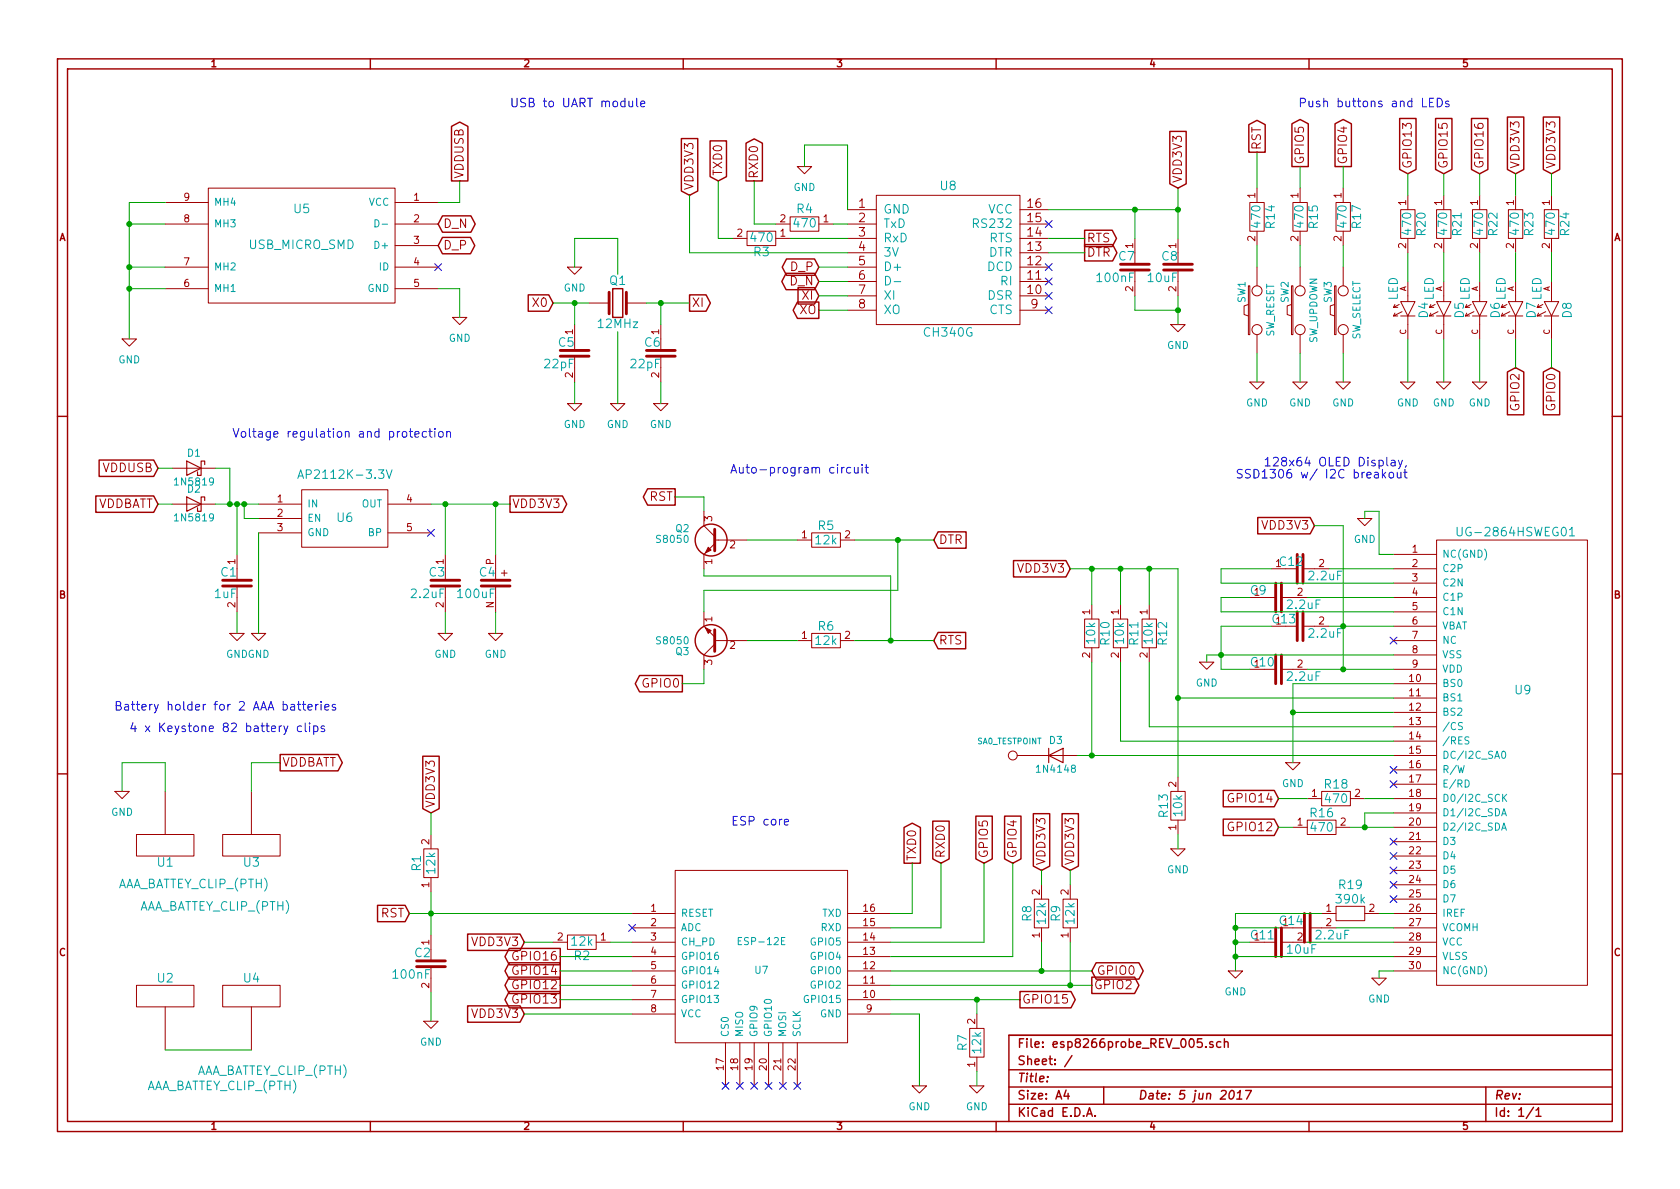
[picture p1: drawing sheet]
EESchema Schematic File Version 2
LIBS:power
LIBS:device
LIBS:transistors
LIBS:conn
LIBS:linear
LIBS:regul
LIBS:74xx
LIBS:cmos4000
LIBS:adc-dac
LIBS:memory
LIBS:xilinx
LIBS:special
LIBS:microcontrollers
LIBS:dsp
LIBS:microchip
LIBS:analog_switches
LIBS:motorola
LIBS:texas
LIBS:intel
LIBS:audio
LIBS:interface
LIBS:digital-audio
LIBS:philips
LIBS:display
LIBS:cypress
LIBS:siliconi
LIBS:opto
LIBS:atmel
LIBS:contrib
LIBS:valves
LIBS:ssd1306_oled
LIBS:USBmicro
LIBS:cr2032
LIBS:128x64_oled
LIBS:ESP8266
LIBS:TransistorParts
LIBS:Sensors
LIBS:RepeaterParts
LIBS:RF_OEM_Parts
LIBS:PowerComponents
LIBS:Passives
LIBS:PMOD
LIBS:MiscellaneousDevices
LIBS:Microprocessors
LIBS:LogicDevices
LIBS:Diodes
LIBS:DataStorage
LIBS:Connectors
LIBS:Amplifiers
LIBS:zetex
LIBS:wiznet
LIBS:video
LIBS:ttl_ieee
LIBS:triac_thyristor
LIBS:transf
LIBS:switches
LIBS:supertex
LIBS:stm8
LIBS:stm32
LIBS:silabs
LIBS:rfcom
LIBS:relays
LIBS:references
LIBS:pspice
LIBS:powerint
LIBS:onsemi
LIBS:nxp_armmcu
LIBS:nxp
LIBS:nordicsemi
LIBS:msp430
LIBS:motors
LIBS:motor_drivers
LIBS:modules
LIBS:microchip_pic32mcu
LIBS:microchip_pic24mcu
LIBS:microchip_pic18mcu
LIBS:microchip_pic16mcu
LIBS:microchip_pic12mcu
LIBS:microchip_pic10mcu
LIBS:microchip_dspic33dsc
LIBS:mechanical
LIBS:maxim
LIBS:logo
LIBS:leds
LIBS:ir
LIBS:intersil
LIBS:infineon
LIBS:hc11
LIBS:graphic
LIBS:gennum
LIBS:ftdi
LIBS:elec-unifil
LIBS:diode
LIBS:dc-dc
LIBS:cmos_ieee
LIBS:brooktre
LIBS:bosch
LIBS:bbd
LIBS:battery_management
LIBS:analog_devices
LIBS:allegro
LIBS:actel
LIBS:ac-dc
LIBS:Zilog
LIBS:Xicor
LIBS:Worldsemi
LIBS:RFSolutions
LIBS:Power_Management
LIBS:Oscillators
LIBS:Lattice
LIBS:LEM
LIBS:ESD_Protection
LIBS:Altera
LIBS:74xgxx
LIBS:CP2102
LIBS:esp8266-module
LIBS:5050_ws2811
LIBS:AMS1117
LIBS:aaa_battey_clip_(pth)
LIBS:ap2112k-3
LIBS:circuit-cache
LIBS:CH340G_D-SUN-V3.0-cache
LIBS:esp8266probe_REV_004-cache
EELAYER 27 0
EELAYER END
$Descr A4 11693 8268
encoding utf-8
Sheet 1 1
Title ""
Date "5 jun 2017"
Rev ""
Comp ""
Comment1 ""
Comment2 ""
Comment3 ""
Comment4 ""
$EndDescr
$Comp
L SW_PUSH SW1
U 1 1
P 8750 2150
F 0 "SW1" H 8800 2250 50  0000 L CNN
F 1 "SW_RESET" H 8750 2050 50  0000 C CNN
F 2 "" H 8750 2350 50  0001 C CNN
F 3 "" H 8750 2350 50  0001 C CNN
	1    8750 2150
	0    -1   -1   0   
$EndComp
$Comp
L SW_PUSH SW3
U 1 1
P 9350 2150
F 0 "SW3" H 9400 2250 50  0000 L CNN
F 1 "SW_SELECT" H 9350 2050 50  0000 C CNN
F 2 "" H 9350 2350 50  0001 C CNN
F 3 "" H 9350 2350 50  0001 C CNN
	1    9350 2150
	0    -1   -1   0   
$EndComp
Text GLabel 5700 1850 0    60   BiDi ~ 0
D_P
Text GLabel 5700 1950 0    60   BiDi ~ 0
D_N
Text GLabel 7550 1750 2    60   Output ~ 0
DTR
Text GLabel 7550 1650 2    60   Output ~ 0
RTS
$Comp
L RES R4
U 1 1
P 5600 1550
F 0 "R4" V 5500 1550 60  0000 C CNN
F 1 "470" V 5600 1550 60  0000 C CNN
F 2 "" V 5340 1450 60  0001 C CNN
F 3 "" V 5440 1550 60  0001 C CNN
	1    5600 1550
	0    1    1    0   
$EndComp
Text GLabel 5250 1250 1    60   Output ~ 0
RXD0
Text GLabel 5000 1250 1    60   Input ~ 0
TXD0
Text GLabel 8200 1300 1    60   Input ~ 0
VDD3V3
$Comp
L CAP C7
U 1 1
P 7900 1850
F 0 "C7" H 7900 1920 60  0000 R CNN
F 1 "100nF" H 7900 1770 60  0000 R CNN
F 2 "" V 7640 1750 60  0001 C CNN
F 3 "" V 7740 1850 60  0001 C CNN
	1    7900 1850
	1    0    0    -1  
$EndComp
$Comp
L CAP C8
U 1 1
P 8200 1850
F 0 "C8" H 8200 1920 60  0000 R CNN
F 1 "10uF" H 8200 1770 60  0000 R CNN
F 2 "" V 7940 1750 60  0001 C CNN
F 3 "" V 8040 1850 60  0001 C CNN
	1    8200 1850
	1    0    0    -1  
$EndComp
$Comp
L GND #PWR16
U 1 1
P 8200 2250
F 0 "#PWR16" H 8200 2000 50  0001 C CNN
F 1 "GND" H 8200 2100 50  0000 C CNN
F 2 "" H 8200 2250 50  0001 C CNN
F 3 "" H 8200 2250 50  0001 C CNN
	1    8200 2250
	1    0    0    -1  
$EndComp
$Comp
L GND #PWR13
U 1 1
P 5600 1150
F 0 "#PWR13" H 5600 900 50  0001 C CNN
F 1 "GND" H 5600 1000 50  0000 C CNN
F 2 "" H 5600 1150 50  0001 C CNN
F 3 "" H 5600 1150 50  0001 C CNN
	1    5600 1150
	1    0    0    -1  
$EndComp
$Comp
L RES R2
U 1 1
P 4050 6550
F 0 "R2" V 4150 6550 60  0000 C CNN
F 1 "12k" V 4050 6550 60  0000 C CNN
F 2 "" V 3790 6450 60  0001 C CNN
F 3 "" V 3890 6550 60  0001 C CNN
	1    4050 6550
	0    1    1    0   
$EndComp
$Comp
L RES R8
U 1 1
P 7250 6350
F 0 "R8" V 7350 6350 60  0000 C CNN
F 1 "12k" V 7250 6350 60  0000 C CNN
F 2 "" V 6990 6250 60  0001 C CNN
F 3 "" V 7090 6350 60  0001 C CNN
	1    7250 6350
	-1   0    0    1   
$EndComp
$Comp
L RES R9
U 1 1
P 7450 6350
F 0 "R9" V 7550 6350 60  0000 C CNN
F 1 "12k" V 7450 6350 60  0000 C CNN
F 2 "" V 7190 6250 60  0001 C CNN
F 3 "" V 7290 6350 60  0001 C CNN
	1    7450 6350
	-1   0    0    1   
$EndComp
$Comp
L RES R1
U 1 1
P 3000 6000
F 0 "R1" V 3100 6000 60  0000 C CNN
F 1 "12k" V 3000 6000 60  0000 C CNN
F 2 "" V 2740 5900 60  0001 C CNN
F 3 "" V 2840 6000 60  0001 C CNN
	1    3000 6000
	-1   0    0    1   
$EndComp
$Comp
L RES R7
U 1 1
P 6800 7250
F 0 "R7" V 6900 7250 60  0000 C CNN
F 1 "12k" V 6800 7250 60  0000 C CNN
F 2 "" V 6540 7150 60  0001 C CNN
F 3 "" V 6640 7250 60  0001 C CNN
	1    6800 7250
	-1   0    0    1   
$EndComp
Text GLabel 7250 6050 1    60   Input ~ 0
VDD3V3
Text GLabel 7450 6050 1    60   Input ~ 0
VDD3V3
Text GLabel 3000 5650 1    60   Input ~ 0
VDD3V3
$Comp
L CAP C2
U 1 1
P 3000 6700
F 0 "C2" H 3000 6770 60  0000 R CNN
F 1 "100nF" H 3000 6620 60  0000 R CNN
F 2 "" V 2740 6600 60  0001 C CNN
F 3 "" V 2840 6700 60  0001 C CNN
	1    3000 6700
	1    0    0    -1  
$EndComp
Text GLabel 3650 6550 0    60   Input ~ 0
VDD3V3
$Comp
L GND #PWR15
U 1 1
P 6800 7550
F 0 "#PWR15" H 6800 7300 50  0001 C CNN
F 1 "GND" H 6800 7400 50  0000 C CNN
F 2 "" H 6800 7550 50  0001 C CNN
F 3 "" H 6800 7550 50  0001 C CNN
	1    6800 7550
	1    0    0    -1  
$EndComp
$Comp
L GND #PWR5
U 1 1
P 3000 7100
F 0 "#PWR5" H 3000 6850 50  0001 C CNN
F 1 "GND" H 3000 6950 50  0000 C CNN
F 2 "" H 3000 7100 50  0001 C CNN
F 3 "" H 3000 7100 50  0001 C CNN
	1    3000 7100
	1    0    0    -1  
$EndComp
Text GLabel 6550 6000 1    60   Input ~ 0
RXD0
Text GLabel 6350 6000 1    60   Output ~ 0
TXD0
Text GLabel 3050 1700 2    60   BiDi ~ 0
D_P
Text GLabel 3050 1550 2    60   BiDi ~ 0
D_N
Text GLabel 3200 1250 1    60   Output ~ 0
VDDUSB
$Comp
L GND #PWR7
U 1 1
P 3200 2200
F 0 "#PWR7" H 3200 1950 50  0001 C CNN
F 1 "GND" H 3200 2050 50  0000 C CNN
F 2 "" H 3200 2200 50  0001 C CNN
F 3 "" H 3200 2200 50  0001 C CNN
	1    3200 2200
	1    0    0    -1  
$EndComp
$Comp
L GND #PWR2
U 1 1
P 900 2350
F 0 "#PWR2" H 900 2100 50  0001 C CNN
F 1 "GND" H 900 2200 50  0000 C CNN
F 2 "" H 900 2350 50  0001 C CNN
F 3 "" H 900 2350 50  0001 C CNN
	1    900  2350
	1    0    0    -1  
$EndComp
Text GLabel 1100 3250 0    60   Input ~ 0
VDDUSB
Text GLabel 3550 3500 2    60   Output ~ 0
VDD3V3
$Comp
L GND #PWR4
U 1 1
P 1800 4400
F 0 "#PWR4" H 1800 4150 50  0001 C CNN
F 1 "GND" H 1800 4250 50  0000 C CNN
F 2 "" H 1800 4400 50  0001 C CNN
F 3 "" H 1800 4400 50  0001 C CNN
	1    1800 4400
	1    0    0    -1  
$EndComp
$Comp
L GND #PWR3
U 1 1
P 1650 4400
F 0 "#PWR3" H 1650 4150 50  0001 C CNN
F 1 "GND" H 1650 4250 50  0000 C CNN
F 2 "" H 1650 4400 50  0001 C CNN
F 3 "" H 1650 4400 50  0001 C CNN
	1    1650 4400
	1    0    0    -1  
$EndComp
$Comp
L GND #PWR6
U 1 1
P 3100 4400
F 0 "#PWR6" H 3100 4150 50  0001 C CNN
F 1 "GND" H 3100 4250 50  0000 C CNN
F 2 "" H 3100 4400 50  0001 C CNN
F 3 "" H 3100 4400 50  0001 C CNN
	1    3100 4400
	1    0    0    -1  
$EndComp
$Comp
L CAP C1
U 1 1
P 1650 4050
F 0 "C1" H 1650 4120 60  0000 R CNN
F 1 "1uF" H 1650 3970 60  0000 R CNN
F 2 "" V 1390 3950 60  0001 C CNN
F 3 "" V 1490 4050 60  0001 C CNN
	1    1650 4050
	1    0    0    -1  
$EndComp
$Comp
L CAP C3
U 1 1
P 3100 4050
F 0 "C3" H 3100 4120 60  0000 R CNN
F 1 "2.2uF" H 3100 3970 60  0000 R CNN
F 2 "" V 2840 3950 60  0001 C CNN
F 3 "" V 2940 4050 60  0001 C CNN
	1    3100 4050
	1    0    0    -1  
$EndComp
$Comp
L SW_PUSH SW2
U 1 1
P 9050 2150
F 0 "SW2" H 9100 2250 50  0000 L CNN
F 1 "SW_UPDOWN" H 9050 2050 50  0000 C CNN
F 2 "" H 9050 2350 50  0001 C CNN
F 3 "" H 9050 2350 50  0001 C CNN
	1    9050 2150
	0    -1   -1   0   
$EndComp
$Comp
L RES R14
U 1 1
P 8750 1500
F 0 "R14" V 8850 1500 60  0000 C CNN
F 1 "470" V 8750 1500 60  0000 C CNN
F 2 "" V 8490 1400 60  0001 C CNN
F 3 "" V 8590 1500 60  0001 C CNN
	1    8750 1500
	1    0    0    -1  
$EndComp
$Comp
L RES R15
U 1 1
P 9050 1500
F 0 "R15" V 9150 1500 60  0000 C CNN
F 1 "470" V 9050 1500 60  0000 C CNN
F 2 "" V 8790 1400 60  0001 C CNN
F 3 "" V 8890 1500 60  0001 C CNN
	1    9050 1500
	1    0    0    -1  
$EndComp
$Comp
L RES R17
U 1 1
P 9350 1500
F 0 "R17" V 9450 1500 60  0000 C CNN
F 1 "470" V 9350 1500 60  0000 C CNN
F 2 "" V 9090 1400 60  0001 C CNN
F 3 "" V 9190 1500 60  0001 C CNN
	1    9350 1500
	1    0    0    -1  
$EndComp
Text GLabel 2850 6350 0    60   Input ~ 0
RST
Text GLabel 8750 1050 1    60   Output ~ 0
RST
$Comp
L GND #PWR20
U 1 1
P 8750 2650
F 0 "#PWR20" H 8750 2400 50  0001 C CNN
F 1 "GND" H 8750 2500 50  0000 C CNN
F 2 "" H 8750 2650 50  0001 C CNN
F 3 "" H 8750 2650 50  0001 C CNN
	1    8750 2650
	1    0    0    -1  
$EndComp
Text GLabel 9050 1150 1    60   Output ~ 0
GPIO5
Text GLabel 9350 1150 1    60   Output ~ 0
GPIO4
$Comp
L GND #PWR21
U 1 1
P 9050 2650
F 0 "#PWR21" H 9050 2400 50  0001 C CNN
F 1 "GND" H 9050 2500 50  0000 C CNN
F 2 "" H 9050 2650 50  0001 C CNN
F 3 "" H 9050 2650 50  0001 C CNN
	1    9050 2650
	1    0    0    -1  
$EndComp
$Comp
L GND #PWR23
U 1 1
P 9350 2650
F 0 "#PWR23" H 9350 2400 50  0001 C CNN
F 1 "GND" H 9350 2500 50  0000 C CNN
F 2 "" H 9350 2650 50  0001 C CNN
F 3 "" H 9350 2650 50  0001 C CNN
	1    9350 2650
	1    0    0    -1  
$EndComp
Text GLabel 6850 6000 1    60   Input ~ 0
GPIO5
Text GLabel 7050 6000 1    60   Input ~ 0
GPIO4
Text GLabel 3900 6750 0    60   Output ~ 0
GPIO14
Text GLabel 3900 6850 0    60   Output ~ 0
GPIO12
Text GLabel 1950 5300 2    60   Output ~ 0
VDDBATT
$Comp
L GND #PWR1
U 1 1
P 850 5500
F 0 "#PWR1" H 850 5250 50  0001 C CNN
F 1 "GND" H 850 5350 50  0000 C CNN
F 2 "" H 850 5500 50  0001 C CNN
F 3 "" H 850 5500 50  0001 C CNN
	1    850  5500
	1    0    0    -1  
$EndComp
Text GLabel 3650 7050 0    60   Input ~ 0
VDD3V3
$Comp
L D_LED D4
U 1 1
P 9800 2150
F 0 "D4" V 9690 2150 60  0000 C CNN
F 1 "LED" V 9900 2000 60  0000 C CNN
F 2 "" H 9800 2130 60  0001 C CNN
F 3 "" H 9800 2130 60  0001 C CNN
	1    9800 2150
	-1   0    0    1   
$EndComp
Text GLabel 9800 1200 1    60   Input ~ 0
GPIO13
$Comp
L GND #PWR26
U 1 1
P 9800 2650
F 0 "#PWR26" H 9800 2400 50  0001 C CNN
F 1 "GND" H 9800 2500 50  0000 C CNN
F 2 "" H 9800 2650 50  0001 C CNN
F 3 "" H 9800 2650 50  0001 C CNN
	1    9800 2650
	1    0    0    -1  
$EndComp
$Comp
L RES R20
U 1 1
P 9800 1550
F 0 "R20" V 9900 1550 60  0000 C CNN
F 1 "470" V 9800 1550 60  0000 C CNN
F 2 "" V 9540 1450 60  0001 C CNN
F 3 "" V 9640 1550 60  0001 C CNN
	1    9800 1550
	1    0    0    -1  
$EndComp
$Comp
L S8050 Q2
U 1 1
P 5000 3750
F 0 "Q2" H 5200 3825 50  0000 L CNN
F 1 "S8050" H 5200 3750 50  0000 L CNN
F 2 "TO_SOT_Packages_THT:TO-92_Molded_Narrow" H 5200 3675 50  0001 L CIN
F 3 "" H 5000 3750 50  0001 L CNN
	1    5000 3750
	-1   0    0    -1  
$EndComp
$Comp
L S8050 Q3
U 1 1
P 5000 4450
F 0 "Q3" H 5200 4525 50  0000 L CNN
F 1 "S8050" H 5200 4450 50  0000 L CNN
F 2 "TO_SOT_Packages_THT:TO-92_Molded_Narrow" H 5200 4375 50  0001 L CIN
F 3 "" H 5000 4450 50  0001 L CNN
	1    5000 4450
	-1   0    0    1   
$EndComp
$Comp
L RES R5
U 1 1
P 5750 3750
F 0 "R5" V 5850 3750 60  0000 C CNN
F 1 "12k" V 5750 3750 60  0000 C CNN
F 2 "" V 5490 3650 60  0001 C CNN
F 3 "" V 5590 3750 60  0001 C CNN
	1    5750 3750
	0    -1   -1   0   
$EndComp
$Comp
L RES R6
U 1 1
P 5750 4450
F 0 "R6" V 5850 4450 60  0000 C CNN
F 1 "12k" V 5750 4450 60  0000 C CNN
F 2 "" V 5490 4350 60  0001 C CNN
F 3 "" V 5590 4450 60  0001 C CNN
	1    5750 4450
	0    -1   -1   0   
$EndComp
Text GLabel 4700 3450 0    60   Output ~ 0
RST
Text GLabel 4750 4750 0    60   Output ~ 0
GPIO0
Text GLabel 6500 3750 2    60   Input ~ 0
DTR
Text GLabel 6500 4450 2    60   Input ~ 0
RTS
NoConn ~ 3050 1850
Text Notes 6050 3300 2    60   ~ 0
Auto-program circuit
Text Notes 3150 3050 2    60   ~ 0
Voltage regulation and protection
Text Notes 10100 750  2    60   ~ 0
Push buttons and LEDs
Text Notes 9800 3250 2    60   ~ 0
128x64 OLED Display,\nSSD1306 w/ I2C breakout
Text Notes 2350 4950 2    60   ~ 0
Battery holder for 2 AAA batteries
Text Notes 4500 750  2    60   ~ 0
USB to UART module
$Comp
L USB_MICRO_SMD U5
U 1 1
P 2100 1700
F 0 "U5" H 2100 1950 60  0000 C CNN
F 1 "USB_MICRO_SMD" H 2100 1700 60  0000 C CNN
F 2 "~" H 2100 1700 60  0000 C CNN
F 3 "~" H 2100 1700 60  0000 C CNN
	1    2100 1700
	-1   0    0    -1  
$EndComp
$Comp
L ESP-12E U7
U 1 1
P 5300 6650
F 0 "U7" H 5300 6550 50  0000 C CNN
F 1 "ESP-12E" H 5300 6750 50  0000 C CNN
F 2 "" H 5300 6650 50  0001 C CNN
F 3 "" H 5300 6650 50  0001 C CNN
	1    5300 6650
	1    0    0    -1  
$EndComp
NoConn ~ 4400 6450
NoConn ~ 5050 7550
NoConn ~ 5150 7550
NoConn ~ 5350 7550
NoConn ~ 5450 7550
NoConn ~ 5550 7550
$Comp
L GND #PWR14
U 1 1
P 6400 7550
F 0 "#PWR14" H 6400 7300 50  0001 C CNN
F 1 "GND" H 6400 7400 50  0000 C CNN
F 2 "" H 6400 7550 50  0001 C CNN
F 3 "" H 6400 7550 50  0001 C CNN
	1    6400 7550
	1    0    0    -1  
$EndComp
Text GLabel 3900 6950 0    60   Output ~ 0
GPIO13
NoConn ~ 5250 7550
$Comp
L CAP C12
U 1 1
P 9050 3950
F 0 "C12" V 9100 4100 60  0000 R CNN
F 1 "2.2uF" V 9000 3900 60  0000 R CNN
F 2 "" V 8790 3850 60  0001 C CNN
F 3 "" V 8890 3950 60  0001 C CNN
	1    9050 3950
	0    -1   -1   0   
$EndComp
$Comp
L CAP C9
U 1 1
P 8900 4150
F 0 "C9" V 8950 4350 60  0000 R CNN
F 1 "2.2uF" V 8850 4100 60  0000 R CNN
F 2 "" V 8640 4050 60  0001 C CNN
F 3 "" V 8740 4150 60  0001 C CNN
	1    8900 4150
	0    -1   -1   0   
$EndComp
$Comp
L CAP C13
U 1 1
P 9050 4350
F 0 "C13" V 9100 4550 60  0000 R CNN
F 1 "2.2uF" V 9000 4300 60  0000 R CNN
F 2 "" V 8790 4250 60  0001 C CNN
F 3 "" V 8890 4350 60  0001 C CNN
	1    9050 4350
	0    -1   -1   0   
$EndComp
$Comp
L CAP C10
U 1 1
P 8900 4650
F 0 "C10" V 8950 4850 60  0000 R CNN
F 1 "2.2uF" V 8850 4600 60  0000 R CNN
F 2 "" V 8640 4550 60  0001 C CNN
F 3 "" V 8740 4650 60  0001 C CNN
	1    8900 4650
	0    -1   -1   0   
$EndComp
$Comp
L CAP C14
U 1 1
P 9100 6450
F 0 "C14" V 9150 6650 60  0000 R CNN
F 1 "2.2uF" V 9050 6400 60  0000 R CNN
F 2 "" V 8840 6350 60  0001 C CNN
F 3 "" V 8940 6450 60  0001 C CNN
	1    9100 6450
	0    -1   -1   0   
$EndComp
$Comp
L CAP C11
U 1 1
P 8900 6550
F 0 "C11" V 8950 6750 60  0000 R CNN
F 1 "10uF" V 8850 6500 60  0000 R CNN
F 2 "" V 8640 6450 60  0001 C CNN
F 3 "" V 8740 6550 60  0001 C CNN
	1    8900 6550
	0    -1   -1   0   
$EndComp
$Comp
L GND #PWR24
U 1 1
P 9500 3600
F 0 "#PWR24" H 9500 3350 50  0001 C CNN
F 1 "GND" H 9500 3450 50  0000 C CNN
F 2 "" H 9500 3600 50  0001 C CNN
F 3 "" H 9500 3600 50  0001 C CNN
	1    9500 3600
	1    0    0    -1  
$EndComp
Text GLabel 9150 3650 0    60   Input ~ 0
VDD3V3
$Comp
L GND #PWR18
U 1 1
P 8400 4600
F 0 "#PWR18" H 8400 4350 50  0001 C CNN
F 1 "GND" H 8400 4450 50  0000 C CNN
F 2 "" H 8400 4600 50  0001 C CNN
F 3 "" H 8400 4600 50  0001 C CNN
	1    8400 4600
	1    0    0    -1  
$EndComp
$Comp
L GND #PWR22
U 1 1
P 9000 5300
F 0 "#PWR22" H 9000 5050 50  0001 C CNN
F 1 "GND" H 9000 5150 50  0000 C CNN
F 2 "" H 9000 5300 50  0001 C CNN
F 3 "" H 9000 5300 50  0001 C CNN
	1    9000 5300
	1    0    0    -1  
$EndComp
$Comp
L RES R13
U 1 1
P 8200 5600
F 0 "R13" V 8300 5600 60  0000 C CNN
F 1 "10k" V 8200 5600 60  0000 C CNN
F 2 "" V 7940 5500 60  0001 C CNN
F 3 "" V 8040 5600 60  0001 C CNN
	1    8200 5600
	-1   0    0    1   
$EndComp
Text GLabel 7450 3950 0    60   Input ~ 0
VDD3V3
$Comp
L GND #PWR17
U 1 1
P 8200 5900
F 0 "#PWR17" H 8200 5650 50  0001 C CNN
F 1 "GND" H 8200 5750 50  0000 C CNN
F 2 "" H 8200 5900 50  0001 C CNN
F 3 "" H 8200 5900 50  0001 C CNN
	1    8200 5900
	1    0    0    -1  
$EndComp
$Comp
L RES R19
U 1 1
P 9400 6350
F 0 "R19" V 9600 6350 60  0000 C CNN
F 1 "390k" V 9500 6350 60  0000 C CNN
F 2 "" V 9140 6250 60  0001 C CNN
F 3 "" V 9240 6350 60  0001 C CNN
	1    9400 6350
	0    -1   -1   0   
$EndComp
$Comp
L GND #PWR19
U 1 1
P 8600 6750
F 0 "#PWR19" H 8600 6500 50  0001 C CNN
F 1 "GND" H 8600 6600 50  0000 C CNN
F 2 "" H 8600 6750 50  0001 C CNN
F 3 "" H 8600 6750 50  0001 C CNN
	1    8600 6750
	1    0    0    -1  
$EndComp
$Comp
L GND #PWR25
U 1 1
P 9600 6800
F 0 "#PWR25" H 9600 6550 50  0001 C CNN
F 1 "GND" H 9600 6650 50  0000 C CNN
F 2 "" H 9600 6800 50  0001 C CNN
F 3 "" H 9600 6800 50  0001 C CNN
	1    9600 6800
	1    0    0    -1  
$EndComp
NoConn ~ 9700 4450
NoConn ~ 9700 5350
NoConn ~ 9700 5450
NoConn ~ 9700 5850
NoConn ~ 9700 5950
NoConn ~ 9700 6050
NoConn ~ 9700 6150
NoConn ~ 9700 6250
$Comp
L 128X64_OLED U9
U 1 1
P 10550 5400
F 0 "U9" H 10600 6000 60  0000 C CNN
F 1 "UG-2864HSWEG01" H 10550 7100 60  0000 C CNN
F 2 "~" H 10750 6050 60  0000 C CNN
F 3 "~" H 10750 6050 60  0000 C CNN
	1    10550 5400
	1    0    0    -1  
$EndComp
Text GLabel 8900 5550 0    60   Input ~ 0
GPIO14
Text GLabel 8900 5750 0    60   Input ~ 0
GPIO12
$Comp
L RES R18
U 1 1
P 9300 5550
F 0 "R18" V 9400 5550 60  0000 C CNN
F 1 "470" V 9300 5550 60  0000 C CNN
F 2 "" V 9040 5450 60  0001 C CNN
F 3 "" V 9140 5550 60  0001 C CNN
	1    9300 5550
	0    -1   -1   0   
$EndComp
$Comp
L RES R16
U 1 1
P 9200 5750
F 0 "R16" V 9300 5750 60  0000 C CNN
F 1 "470" V 9200 5750 60  0000 C CNN
F 2 "" V 8940 5650 60  0001 C CNN
F 3 "" V 9040 5750 60  0001 C CNN
	1    9200 5750
	0    -1   -1   0   
$EndComp
Text Notes 5500 5750 2    60   ~ 0
ESP core
$Comp
L RES R10
U 1 1
P 7600 4400
F 0 "R10" V 7700 4400 60  0000 C CNN
F 1 "10k" V 7600 4400 60  0000 C CNN
F 2 "" V 7340 4300 60  0001 C CNN
F 3 "" V 7440 4400 60  0001 C CNN
	1    7600 4400
	1    0    0    -1  
$EndComp
$Comp
L RES R11
U 1 1
P 7800 4400
F 0 "R11" V 7900 4400 60  0000 C CNN
F 1 "10k" V 7800 4400 60  0000 C CNN
F 2 "" V 7540 4300 60  0001 C CNN
F 3 "" V 7640 4400 60  0001 C CNN
	1    7800 4400
	1    0    0    -1  
$EndComp
$Comp
L RES R12
U 1 1
P 8000 4400
F 0 "R12" V 8100 4400 60  0000 C CNN
F 1 "10k" V 8000 4400 60  0000 C CNN
F 2 "" V 7740 4300 60  0001 C CNN
F 3 "" V 7840 4400 60  0001 C CNN
	1    8000 4400
	1    0    0    -1  
$EndComp
Text GLabel 7600 6750 2    60   BiDi ~ 0
GPIO0
$Comp
L AAA_BATTEY_CLIP_(PTH) U1
U 1 1
P 1150 6000
F 0 "U1" H 1150 6000 60  0000 C CNN
F 1 "AAA_BATTEY_CLIP_(PTH)" H 1900 4550 60  0000 C CNN
F 2 "~" H 1150 6000 60  0000 C CNN
F 3 "~" H 1150 6000 60  0000 C CNN
	1    1150 6000
	1    0    0    -1  
$EndComp
$Comp
L AAA_BATTEY_CLIP_(PTH) U3
U 1 1
P 1750 6000
F 0 "U3" H 1750 6000 60  0000 C CNN
F 1 "AAA_BATTEY_CLIP_(PTH)" H 1350 5850 60  0000 C CNN
F 2 "~" H 1750 6000 60  0000 C CNN
F 3 "~" H 1750 6000 60  0000 C CNN
	1    1750 6000
	1    0    0    -1  
$EndComp
$Comp
L AAA_BATTEY_CLIP_(PTH) U2
U 1 1
P 1150 6800
F 0 "U2" H 1150 6800 60  0000 C CNN
F 1 "AAA_BATTEY_CLIP_(PTH)" H 750 7550 60  0000 C CNN
F 2 "~" H 1150 6800 60  0000 C CNN
F 3 "~" H 1150 6800 60  0000 C CNN
	1    1150 6800
	-1   0    0    1   
$EndComp
$Comp
L AAA_BATTEY_CLIP_(PTH) U4
U 1 1
P 1750 6800
F 0 "U4" H 1750 6800 60  0000 C CNN
F 1 "AAA_BATTEY_CLIP_(PTH)" H 2000 6300 60  0000 C CNN
F 2 "~" H 1750 6800 60  0000 C CNN
F 3 "~" H 1750 6800 60  0000 C CNN
	1    1750 6800
	-1   0    0    1   
$EndComp
$Comp
L AP2112K-3.3V U6
U 1 1
P 2400 3650
F 0 "U6" H 2400 3700 60  0000 C CNN
F 1 "AP2112K-3.3V" H 2400 4000 60  0000 C CNN
F 2 "~" H 2500 3600 60  0000 C CNN
F 3 "~" H 2500 3600 60  0000 C CNN
	1    2400 3650
	1    0    0    -1  
$EndComp
$Comp
L 1N5819 D1
U 1 1
P 1350 3250
F 0 "D1" H 1350 3350 50  0000 C CNN
F 1 "1N5819" H 1350 3150 50  0000 C CNN
F 2 "Diodes_THT:D_DO-41_SOD81_Horizontal_RM10" H 1350 3075 50  0001 C CNN
F 3 "" H 1350 3250 50  0001 C CNN
	1    1350 3250
	-1   0    0    -1  
$EndComp
$Comp
L 1N5819 D2
U 1 1
P 1350 3500
F 0 "D2" H 1350 3600 50  0000 C CNN
F 1 "1N5819" H 1350 3400 50  0000 C CNN
F 2 "Diodes_THT:D_DO-41_SOD81_Horizontal_RM10" H 1350 3325 50  0001 C CNN
F 3 "" H 1350 3500 50  0001 C CNN
	1    1350 3500
	-1   0    0    -1  
$EndComp
Text GLabel 1100 3500 0    60   Input ~ 0
VDDBATT
NoConn ~ 3000 3700
Text Notes 900  5100 0    60   ~ 0
4 x Keystone 82 battery clips
$Comp
L CONN_1 SA0_TESTPOINT
U 1 1
P 7050 5250
F 0 "SA0_TESTPOINT" H 6850 5150 40  0000 L CNN
F 1 "CONN_1" H 7050 5305 30  0001 C CNN
F 2 "" H 7050 5250 60  0000 C CNN
F 3 "" H 7050 5250 60  0000 C CNN
	1    7050 5250
	-1   0    0    1   
$EndComp
$Comp
L 1N4148 D3
U 1 1
P 7350 5250
F 0 "D3" H 7350 5350 50  0000 C CNN
F 1 "1N4148" H 7350 5150 50  0000 C CNN
F 2 "Diodes_THT:D_DO-35_SOD27_Horizontal_RM10" H 7350 5075 50  0001 C CNN
F 3 "" H 7350 5250 50  0001 C CNN
	1    7350 5250
	1    0    0    -1  
$EndComp
$Comp
L CH340G U8
U 1 1
P 6600 1850
F 0 "U8" H 6600 2410 60  0000 C CNN
F 1 "CH340G" H 6600 1390 60  0000 C CNN
F 2 "SOIC-16_N" H 6600 1300 40  0001 C CNN
F 3 "" H 6600 1850 60  0000 C CNN
	1    6600 1850
	1    0    0    -1  
$EndComp
$Comp
L RES R3
U 1 1
P 5300 1650
F 0 "R3" V 5400 1650 60  0000 C CNN
F 1 "470" V 5300 1650 60  0000 C CNN
F 2 "" V 5040 1550 60  0001 C CNN
F 3 "" V 5140 1650 60  0001 C CNN
	1    5300 1650
	0    1    1    0   
$EndComp
$Comp
L XT_2PIN Q1
U 1 1
P 4300 2100
F 0 "Q1" H 4300 2250 60  0000 C CNN
F 1 "12MHz" H 4300 1950 60  0000 C CNN
F 2 "" H 4300 2160 40  0001 C CNN
F 3 "" H 4300 2100 60  0000 C CNN
	1    4300 2100
	1    0    0    -1  
$EndComp
$Comp
L CAP C5
U 1 1
P 4000 2450
F 0 "C5" H 4000 2520 60  0000 R CNN
F 1 "22pF" H 4000 2370 60  0000 R CNN
F 2 "" V 3740 2350 60  0001 C CNN
F 3 "" V 3840 2450 60  0001 C CNN
	1    4000 2450
	1    0    0    -1  
$EndComp
$Comp
L CAP C6
U 1 1
P 4600 2450
F 0 "C6" H 4600 2520 60  0000 R CNN
F 1 "22pF" H 4600 2370 60  0000 R CNN
F 2 "" V 4340 2350 60  0001 C CNN
F 3 "" V 4440 2450 60  0001 C CNN
	1    4600 2450
	1    0    0    -1  
$EndComp
Text GLabel 4800 1350 1    60   Input ~ 0
VDD3V3
$Comp
L GND #PWR10
U 1 1
P 4000 2800
F 0 "#PWR10" H 4000 2550 50  0001 C CNN
F 1 "GND" H 4000 2650 50  0000 C CNN
F 2 "" H 4000 2800 50  0001 C CNN
F 3 "" H 4000 2800 50  0001 C CNN
	1    4000 2800
	1    0    0    -1  
$EndComp
$Comp
L GND #PWR11
U 1 1
P 4300 2800
F 0 "#PWR11" H 4300 2550 50  0001 C CNN
F 1 "GND" H 4300 2650 50  0000 C CNN
F 2 "" H 4300 2800 50  0001 C CNN
F 3 "" H 4300 2800 50  0001 C CNN
	1    4300 2800
	1    0    0    -1  
$EndComp
$Comp
L GND #PWR12
U 1 1
P 4600 2800
F 0 "#PWR12" H 4600 2550 50  0001 C CNN
F 1 "GND" H 4600 2650 50  0000 C CNN
F 2 "" H 4600 2800 50  0001 C CNN
F 3 "" H 4600 2800 50  0001 C CNN
	1    4600 2800
	1    0    0    -1  
$EndComp
$Comp
L GND #PWR9
U 1 1
P 4000 1850
F 0 "#PWR9" H 4000 1600 50  0001 C CNN
F 1 "GND" H 4000 1700 50  0000 C CNN
F 2 "" H 4000 1850 50  0001 C CNN
F 3 "" H 4000 1850 50  0001 C CNN
	1    4000 1850
	1    0    0    -1  
$EndComp
Text GLabel 3850 2100 0    60   Input ~ 0
X0
Text GLabel 4800 2100 2    60   Output ~ 0
XI
Text GLabel 5700 2050 0    60   Input ~ 0
XI
Text GLabel 5700 2150 0    60   Output ~ 0
XO
$Comp
L D_LED D5
U 1 1
P 10050 2150
F 0 "D5" V 9940 2150 60  0000 C CNN
F 1 "LED" V 10150 2000 60  0000 C CNN
F 2 "" H 10050 2130 60  0001 C CNN
F 3 "" H 10050 2130 60  0001 C CNN
	1    10050 2150
	-1   0    0    1   
$EndComp
$Comp
L D_LED D6
U 1 1
P 10300 2150
F 0 "D6" V 10190 2150 60  0000 C CNN
F 1 "LED" V 10400 2000 60  0000 C CNN
F 2 "" H 10300 2130 60  0001 C CNN
F 3 "" H 10300 2130 60  0001 C CNN
	1    10300 2150
	-1   0    0    1   
$EndComp
Text GLabel 10800 2550 3    60   Input ~ 0
GPIO0
Text GLabel 10550 2550 3    60   Input ~ 0
GPIO2
Text GLabel 7600 6850 2    60   Output ~ 0
GPIO2
Wire Wire Line
	6200 6850 7600 6850
Wire Wire Line
	6200 6750 7600 6750
Wire Wire Line
	4300 2300 4300 2800
Wire Wire Line
	5700 2150 5900 2150
Wire Wire Line
	5700 2050 5900 2050
Wire Wire Line
	4500 2100 4800 2100
Connection ~ 4600 2100
Connection ~ 4000 2100
Wire Wire Line
	4600 2650 4600 2800
Wire Wire Line
	4000 2650 4000 2800
Wire Wire Line
	5900 1750 4800 1750
Wire Wire Line
	4600 2250 4600 2100
Wire Wire Line
	3850 2100 4100 2100
Wire Wire Line
	4000 2250 4000 2100
Wire Wire Line
	5600 1000 5600 1150
Wire Wire Line
	5900 1000 5600 1000
Wire Wire Line
	5900 1450 5900 1000
Connection ~ 8200 1450
Wire Wire Line
	8200 1300 8200 1650
Wire Wire Line
	7300 1750 7550 1750
Wire Wire Line
	7300 1650 7550 1650
Wire Wire Line
	5900 1950 5700 1950
Wire Wire Line
	5900 1850 5700 1850
Wire Wire Line
	5250 1550 5250 1250
Wire Wire Line
	5000 1650 5000 1250
Wire Wire Line
	5100 1650 5000 1650
Wire Wire Line
	5400 1550 5250 1550
Wire Wire Line
	5900 1650 5500 1650
Wire Wire Line
	5900 1550 5800 1550
Wire Wire Line
	9600 6750 9600 6800
Wire Wire Line
	7500 5250 9700 5250
Connection ~ 3100 3500
Wire Wire Line
	3100 3500 3100 3850
Wire Wire Line
	3100 4250 3100 4400
Wire Wire Line
	1800 3700 1800 4400
Wire Wire Line
	1650 4250 1650 4400
Wire Wire Line
	850  5300 850  5500
Wire Wire Line
	1150 5300 850  5300
Wire Wire Line
	1150 5500 1150 5300
Wire Wire Line
	1750 5300 1950 5300
Wire Wire Line
	1100 3500 1200 3500
Wire Wire Line
	1100 3250 1200 3250
Connection ~ 1600 3500
Wire Wire Line
	1600 3250 1600 3500
Wire Wire Line
	1500 3250 1600 3250
Connection ~ 1700 3500
Wire Wire Line
	1700 3600 1700 3500
Wire Wire Line
	1800 3600 1700 3600
Connection ~ 1650 3500
Wire Wire Line
	1650 3500 1650 3850
Wire Wire Line
	1500 3500 1800 3500
Wire Wire Line
	1750 5500 1750 5300
Wire Wire Line
	1750 7300 1150 7300
Wire Wire Line
	9000 4750 9000 5300
Wire Wire Line
	9500 3550 9500 3600
Wire Wire Line
	9600 3550 9500 3550
Wire Wire Line
	9600 3850 9600 3550
Wire Wire Line
	9700 3850 9600 3850
Wire Wire Line
	9700 6750 9600 6750
Wire Wire Line
	9200 6350 8600 6350
Wire Wire Line
	9700 6350 9600 6350
Wire Wire Line
	8200 5800 8200 5900
Connection ~ 7600 3950
Wire Wire Line
	7600 4200 7600 3950
Connection ~ 7800 3950
Wire Wire Line
	7800 3950 7800 4200
Wire Wire Line
	7800 5150 7800 4600
Wire Wire Line
	9700 5150 7800 5150
Connection ~ 8000 3950
Wire Wire Line
	8000 3950 8000 4200
Wire Wire Line
	8000 5050 8000 4600
Wire Wire Line
	9700 5050 8000 5050
Connection ~ 8200 4850
Wire Wire Line
	8200 3950 8200 5400
Wire Wire Line
	9700 4850 8200 4850
Wire Wire Line
	8400 4600 8400 4550
Connection ~ 8500 4550
Wire Wire Line
	8400 4550 9700 4550
Wire Wire Line
	8500 4350 8850 4350
Wire Wire Line
	8500 4650 8500 4350
Wire Wire Line
	8700 4650 8500 4650
Wire Wire Line
	9100 4650 9700 4650
Wire Wire Line
	9250 4350 9700 4350
Wire Wire Line
	3000 6200 3000 6500
Wire Wire Line
	3000 5650 3000 5800
Wire Wire Line
	7050 6000 7050 6650
Wire Wire Line
	6850 6000 6850 6550
Wire Wire Line
	6550 6450 6550 6000
Wire Wire Line
	6350 6000 6350 6350
Wire Wire Line
	9000 5750 8900 5750
Connection ~ 9500 5750
Wire Wire Line
	9500 5650 9500 5750
Wire Wire Line
	9700 5650 9500 5650
Wire Wire Line
	9700 5750 9400 5750
Wire Wire Line
	9100 5550 8900 5550
Wire Wire Line
	9700 5550 9500 5550
Connection ~ 8600 6650
Wire Wire Line
	9700 6650 8600 6650
Wire Wire Line
	9700 6550 9100 6550
Connection ~ 8600 6550
Wire Wire Line
	8700 6550 8600 6550
Connection ~ 8600 6450
Wire Wire Line
	8900 6450 8600 6450
Wire Wire Line
	8600 6350 8600 6750
Wire Wire Line
	9700 6450 9300 6450
Connection ~ 9000 4950
Wire Wire Line
	9700 4750 9000 4750
Wire Wire Line
	9700 4950 9000 4950
Connection ~ 9350 4650
Connection ~ 9350 4350
Wire Wire Line
	9350 3650 9150 3650
Wire Wire Line
	9350 3650 9350 4650
Wire Wire Line
	8500 4250 9700 4250
Wire Wire Line
	8500 4150 8500 4250
Wire Wire Line
	8700 4150 8500 4150
Wire Wire Line
	9700 4150 9100 4150
Wire Wire Line
	8500 4050 9700 4050
Wire Wire Line
	8500 3950 8500 4050
Wire Wire Line
	8850 3950 8500 3950
Wire Wire Line
	9700 3950 9250 3950
Wire Wire Line
	3900 6950 4400 6950
Wire Wire Line
	6400 7050 6200 7050
Wire Wire Line
	6400 7050 6400 7550
Connection ~ 6250 3750
Connection ~ 6200 4450
Wire Wire Line
	4900 4750 4750 4750
Wire Wire Line
	4900 4650 4900 4750
Wire Wire Line
	4900 3450 4700 3450
Wire Wire Line
	4900 3550 4900 3450
Wire Wire Line
	5950 4450 6500 4450
Wire Wire Line
	6200 4000 6200 4450
Wire Wire Line
	4900 4000 6200 4000
Wire Wire Line
	4900 3950 4900 4000
Wire Wire Line
	5950 3750 6500 3750
Wire Wire Line
	6250 4100 6250 3750
Wire Wire Line
	4900 4100 6250 4100
Wire Wire Line
	4900 4250 4900 4100
Wire Wire Line
	5200 4450 5550 4450
Wire Wire Line
	5200 3750 5550 3750
Wire Wire Line
	3650 7050 4400 7050
Wire Wire Line
	4400 6850 3900 6850
Wire Wire Line
	4400 6750 3900 6750
Wire Wire Line
	7050 6650 6200 6650
Wire Wire Line
	6850 6550 6200 6550
Wire Wire Line
	6200 6450 6550 6450
Connection ~ 900  2000
Wire Wire Line
	1150 2000 900  2000
Connection ~ 900  1850
Wire Wire Line
	1150 1850 900  1850
Connection ~ 900  1550
Wire Wire Line
	1150 1550 900  1550
Wire Wire Line
	900  1400 900  2350
Wire Wire Line
	1150 1400 900  1400
Wire Wire Line
	6350 6350 6200 6350
Wire Wire Line
	3000 6900 3000 7100
Wire Wire Line
	6800 7450 6800 7550
Wire Wire Line
	6800 6950 6800 7050
Wire Wire Line
	6200 6950 7100 6950
Wire Wire Line
	3850 6550 3650 6550
Wire Wire Line
	4400 6550 4250 6550
Connection ~ 3000 6350
Wire Wire Line
	2850 6350 4400 6350
Text GLabel 7100 6950 2    60   Output ~ 0
GPIO15
Connection ~ 6800 6950
Text GLabel 3900 6650 0    60   Output ~ 0
GPIO16
Wire Wire Line
	4400 6650 3900 6650
Wire Wire Line
	7250 6050 7250 6150
Wire Wire Line
	7250 6550 7250 6750
Wire Wire Line
	7450 6550 7450 6850
Connection ~ 7450 6850
Connection ~ 7250 6750
$Comp
L RES R21
U 1 1
P 10050 1550
F 0 "R21" V 10150 1550 60  0000 C CNN
F 1 "470" V 10050 1550 60  0000 C CNN
F 2 "" V 9790 1450 60  0001 C CNN
F 3 "" V 9890 1550 60  0001 C CNN
	1    10050 1550
	1    0    0    -1  
$EndComp
$Comp
L RES R22
U 1 1
P 10300 1550
F 0 "R22" V 10400 1550 60  0000 C CNN
F 1 "470" V 10300 1550 60  0000 C CNN
F 2 "" V 10040 1450 60  0001 C CNN
F 3 "" V 10140 1550 60  0001 C CNN
	1    10300 1550
	1    0    0    -1  
$EndComp
Text GLabel 10050 1200 1    60   Input ~ 0
GPIO15
$Comp
L D_LED D7
U 1 1
P 10550 2150
F 0 "D7" V 10440 2150 60  0000 C CNN
F 1 "LED" V 10650 2000 60  0000 C CNN
F 2 "" H 10550 2130 60  0001 C CNN
F 3 "" H 10550 2130 60  0001 C CNN
	1    10550 2150
	-1   0    0    1   
$EndComp
$Comp
L RES R23
U 1 1
P 10550 1550
F 0 "R23" V 10650 1550 60  0000 C CNN
F 1 "470" V 10550 1550 60  0000 C CNN
F 2 "" V 10290 1450 60  0001 C CNN
F 3 "" V 10390 1550 60  0001 C CNN
	1    10550 1550
	1    0    0    -1  
$EndComp
Wire Wire Line
	8750 1700 8750 1850
Wire Wire Line
	8750 1300 8750 1050
Wire Wire Line
	9350 1300 9350 1150
Wire Wire Line
	9800 1200 9800 1350
Wire Wire Line
	9050 1300 9050 1150
Wire Wire Line
	9050 1700 9050 1850
Wire Wire Line
	9350 1700 9350 1850
Wire Wire Line
	8750 2450 8750 2650
Wire Wire Line
	9050 2450 9050 2650
Wire Wire Line
	9350 2450 9350 2650
Wire Wire Line
	9800 1750 9800 1950
Wire Wire Line
	9800 2350 9800 2650
Wire Wire Line
	10050 1200 10050 1350
Wire Wire Line
	10050 1750 10050 1950
$Comp
L GND #PWR27
U 1 1
P 10050 2650
F 0 "#PWR27" H 10050 2400 50  0001 C CNN
F 1 "GND" H 10050 2500 50  0000 C CNN
F 2 "" H 10050 2650 50  0001 C CNN
F 3 "" H 10050 2650 50  0001 C CNN
	1    10050 2650
	1    0    0    -1  
$EndComp
Wire Wire Line
	10050 2350 10050 2650
Text GLabel 10300 1200 1    60   Input ~ 0
GPIO16
Wire Wire Line
	10300 1200 10300 1350
Wire Wire Line
	10300 1750 10300 1950
$Comp
L GND #PWR28
U 1 1
P 10300 2650
F 0 "#PWR28" H 10300 2400 50  0001 C CNN
F 1 "GND" H 10300 2500 50  0000 C CNN
F 2 "" H 10300 2650 50  0001 C CNN
F 3 "" H 10300 2650 50  0001 C CNN
	1    10300 2650
	1    0    0    -1  
$EndComp
Wire Wire Line
	10300 2350 10300 2650
Text GLabel 10550 1200 1    60   Input ~ 0
VDD3V3
Text GLabel 10800 1200 1    60   Input ~ 0
VDD3V3
$Comp
L RES R24
U 1 1
P 10800 1550
F 0 "R24" V 10900 1550 60  0000 C CNN
F 1 "470" V 10800 1550 60  0000 C CNN
F 2 "" V 10540 1450 60  0001 C CNN
F 3 "" V 10640 1550 60  0001 C CNN
	1    10800 1550
	1    0    0    -1  
$EndComp
Wire Wire Line
	10550 1200 10550 1350
Wire Wire Line
	10550 1750 10550 1950
Wire Wire Line
	10550 2350 10550 2550
Wire Wire Line
	10800 1200 10800 1350
$Comp
L D_LED D8
U 1 1
P 10800 2150
F 0 "D8" V 10690 2150 60  0000 C CNN
F 1 "LED" V 10900 2000 60  0000 C CNN
F 2 "" H 10800 2130 60  0001 C CNN
F 3 "" H 10800 2130 60  0001 C CNN
	1    10800 2150
	-1   0    0    1   
$EndComp
Wire Wire Line
	10800 1750 10800 1950
Wire Wire Line
	10800 2350 10800 2550
Wire Wire Line
	3050 2000 3200 2000
Wire Wire Line
	3200 2000 3200 2200
Wire Wire Line
	3200 1250 3200 1400
Wire Wire Line
	3200 1400 3050 1400
Wire Wire Line
	4000 1850 4000 1650
Wire Wire Line
	4300 1650 4300 1900
Wire Wire Line
	7450 6050 7450 6150
Wire Wire Line
	7450 3950 8200 3950
$Comp
L CAP_POL C4
U 1 1
P 3450 4050
F 0 "C4" H 3450 4120 60  0000 R CNN
F 1 "100uF" H 3450 3970 60  0000 R CNN
F 2 "" V 3190 3950 60  0001 C CNN
F 3 "" V 3290 4050 60  0001 C CNN
	1    3450 4050
	1    0    0    -1  
$EndComp
Wire Wire Line
	3000 3500 3550 3500
Wire Wire Line
	3450 3850 3450 3500
Connection ~ 3450 3500
$Comp
L GND #PWR8
U 1 1
P 3450 4400
F 0 "#PWR8" H 3450 4150 50  0001 C CNN
F 1 "GND" H 3450 4250 50  0000 C CNN
F 2 "" H 3450 4400 50  0001 C CNN
F 3 "" H 3450 4400 50  0001 C CNN
	1    3450 4400
	1    0    0    -1  
$EndComp
Wire Wire Line
	3450 4250 3450 4400
Wire Wire Line
	7600 4600 7600 5250
Connection ~ 7600 5250
NoConn ~ 7300 1550
NoConn ~ 7300 1850
NoConn ~ 7300 1950
NoConn ~ 7300 2050
NoConn ~ 7300 2150
Wire Wire Line
	7300 1450 8200 1450
Wire Wire Line
	7900 1650 7900 1450
Connection ~ 7900 1450
Wire Wire Line
	8200 2050 8200 2250
Wire Wire Line
	7900 2050 7900 2150
Wire Wire Line
	7900 2150 8200 2150
Connection ~ 8200 2150
Wire Wire Line
	4000 1650 4300 1650
Wire Wire Line
	4800 1750 4800 1350
$EndSCHEMATC
